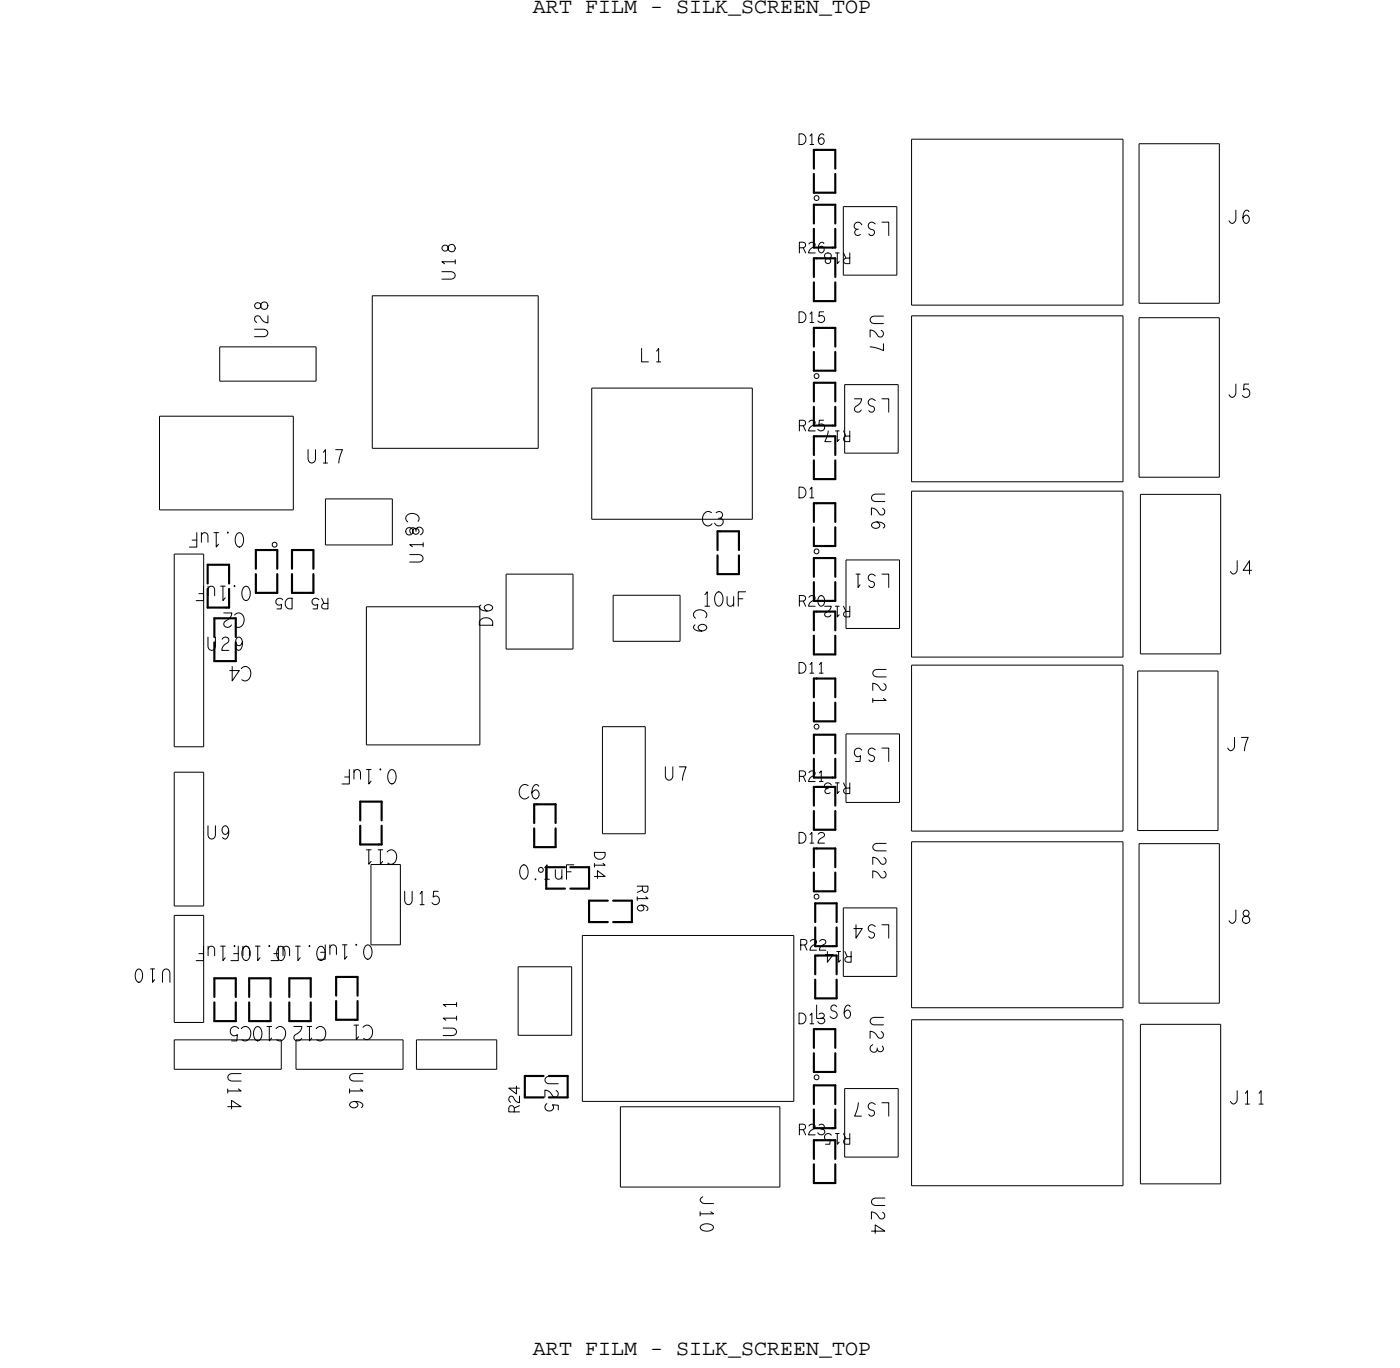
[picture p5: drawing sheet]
<svg xmlns="http://www.w3.org/2000/svg" width="133mm" height="130mm" viewBox="0 0 133 130" stroke-linecap="round" stroke-linejoin="round" font-family="sans-serif">
<!-- layer: Components -->
<g fill="none" stroke="#000" stroke-width=".09">
<path d="M77.3 18.6h.2h.2v.4h-.2h-.2zM80 19.6v6.5zM80 19.6h5.1zM85.1 19.6v6.5zM86.5 13.2v15.8zM86.5 13.2h20.1zM106.6 13.2v15.8zM108.1 13.6v15.2zM108.1 13.6h7.6zM115.7 13.6v15.2zM15.1 39.5h12.7zM15.1 39.5v8.9z"/>
<path d="M20.9 36.2h9.1zM20.9 32.9v3.3zM20.9 32.9h9.1zM27.8 39.5v8.9zM30 32.9v3.3zM35.3 28.1v14.4zM35.3 28.1h15.8zM51.1 28.1v14.4zM56.2 36.8v12.5zM56.2 36.8h15.2zM71.4 36.8v12.5zM77.3 35.5h.2h.2v.3l-.2 .1-.2-.1z"/>
<path d="M80 26.1h5.1zM80.2 36.5v6.5zM80.2 36.5h5zM85.2 36.5v6.5zM86.5 29h20.1zM86.5 30v15.7zM86.5 30h20.1zM106.6 30v15.7zM108.1 28.8h7.6zM108.1 30.1v15.2zM108.1 30.1h7.6zM115.7 30.1v15.2z"/>
<path d="M15.1 48.4h12.7zM16.5 52.6v18.3zM16.5 52.6h2.8zM19.3 52.6v18.3zM25.9 51.5h.2h.1v.3l-.1 .1-.2-.1zM30.9 51.7h6.3zM30.9 47.3v4.4zM30.9 47.3h6.3zM34.8 57.6v13.1zM34.8 57.6h10.7zM35.3 42.5h15.8zM37.2 47.3v4.4z"/>
<path d="M45.5 57.6v13.1zM48 54.5h6.4zM48 54.5v7.1zM54.4 54.5v7.1zM56.2 49.3h15.2zM58.2 56.5h6.3zM58.2 56.5v4.4zM64.5 56.5v4.4zM77.3 52.2l.2-.1 .2 .1v.3l-.2 .1-.2-.1zM80.2 43h5zM80.3 59.6h5.1zM80.3 53.1v6.5z"/>
<path d="M80.3 53.1h5.1zM85.4 53.1v6.5zM86.5 45.7h20.1zM86.5 46.6v15.8zM86.5 46.6h20.1zM106.6 46.6v15.8zM108.1 45.3h7.6zM108.2 46.9h7.6zM108.2 46.9v15.2zM115.8 46.9v15.2zM16.5 73.3v12.7zM16.5 70.9h2.8z"/>
<path d="M16.5 73.3h2.8zM19.3 73.3v12.7zM34.8 70.7h10.7zM48 61.6h6.4zM57.2 69v10.1zM57.2 79.1h4zM57.2 69h4zM58.2 60.9h6.3zM61.2 69v10.1zM77.3 68.8l.2-.1 .2 .1v.3l-.2 .1-.2-.1zM80.3 76.1h5.1zM80.3 69.6v6.5z"/>
<path d="M80.3 69.6h5.1zM85.4 69.6v6.5zM86.5 78.9h20.1zM86.5 63.1v15.8zM86.5 79.9v15.7zM86.5 62.4h20.1zM86.5 63.1h20.1zM86.5 79.9h20.1zM106.6 63.1v15.8zM106.6 79.9v15.7zM108 63.7h7.6zM108 63.7v15.1z"/>
<path d="M108 78.8h7.6zM108.2 62.1h7.6zM115.6 63.7v15.1zM16.5 98.7h10.2zM16.5 86h2.8zM16.5 98.7v2.8zM16.5 97h2.8zM16.5 86.9v10.1zM16.5 86.9h2.8zM19.3 86.9v10.1zM26.7 98.7v2.8zM28.1 98.7h10.2z"/>
<path d="M28.1 98.7v2.8zM35.2 82v7.7zM35.2 89.7h2.8zM38 82v7.7zM38.3 98.7v2.8zM39.5 98.7h7.6zM39.5 98.7v2.8zM47.1 98.7v2.8zM49.2 98.2h5.1zM49.2 91.7v6.5zM49.2 91.7h5.1zM54.3 91.7v6.5z"/>
<path d="M55.3 88.8v15.7zM55.3 88.8h20zM75.3 88.8v15.7zM77.3 84.9h.2h.2v.3l-.2 .1-.2-.1zM80 92.7h5.1zM80 86.2v6.5zM80 86.2h5.1zM85.1 86.2v6.5zM86.5 96.8v15.7zM86.5 95.6h20.1zM86.5 96.8h20.1zM106.6 96.8v15.7z"/>
<path d="M108.1 80.1v15.1zM108.1 95.2h7.6zM108.1 80.1h7.6zM108.2 97.2h7.6zM108.2 97.2v15.1zM115.7 80.1v15.1zM115.8 97.2v15.1zM16.5 101.5h10.2zM28.1 101.5h10.2zM39.5 101.5h7.6zM55.3 104.5h20zM58.9 105h15.1z"/>
<path d="M58.9 112.6h15.1zM58.9 105v7.6zM74 105v7.6zM77.3 102.1l.2-.1 .2 .1v.3l-.2 .1-.2-.1zM80.2 109.8h5zM80.2 103.3v6.5zM80.2 103.3h5zM85.2 103.3v6.5zM86.5 112.5h20.1zM108.2 112.3h7.6z"/>
</g>
<g fill="none" stroke="#000" stroke-width=".2">
<path d="M77.2 19.4v1.8zM77.2 14.2v1.8zM77.2 18.3h2.1zM77.2 16.5v1.8zM77.2 19.4h2.1zM77.5 14.2h1.8zM79.3 19.4v1.8zM79.3 14.2v1.8zM79.3 16.5v1.8zM77.2 24.5v1.8zM77.2 28.6h2.1zM77.2 26.8v1.8z"/>
<path d="M77.2 21.7v1.8zM77.2 38.6v1.8zM77.2 36.3v1.8zM77.2 31.1v1.8zM77.2 35.2h2.1zM77.2 33.4v1.8zM77.2 36.3h2.1zM77.2 23.5h1.8zM77.5 24.5h1.8zM77.5 31.1h1.8zM79.3 24.5v1.8zM79.3 26.8v1.8z"/>
<path d="M79.3 21.7v1.8zM79.3 38.6v1.8zM79.3 36.3v1.8zM79.3 31.1v1.8zM79.3 33.4v1.8zM19.7 53.6v1.8zM19.7 53.6h2zM20.3 58.7v1.8zM20.3 58.7h2.1zM21.7 53.6v1.8zM22.4 58.7v1.8zM24.3 54.5v1.8z"/>
<path d="M24.3 52.2v1.8zM24.3 52.2h2zM24.3 56.3h1.8zM26.3 54.5v1.8zM26.3 52.2v1.8zM27.7 54.5v1.8zM27.7 52.2v1.8zM27.7 52.2h2zM27.7 56.3h1.8zM29.7 54.5v1.8zM29.7 52.2v1.8zM68.1 50.4v1.8z"/>
<path d="M68.1 54.5h2zM68.1 52.7v1.8zM68.4 50.4h1.7zM70.1 50.4v1.8zM70.1 52.7v1.8zM77.2 41.4v1.8zM77.2 45.5h2.1zM77.2 43.7v1.8zM77.2 58v1.8zM77.2 53v1.7zM77.2 55.2v1.8zM77.2 47.8v1.7z"/>
<path d="M77.2 51.8h2.1zM77.2 50v1.8zM77.2 53h2.1zM77.2 40.4h1.8zM77.2 57h1.8zM77.5 41.4h1.8zM77.5 58h1.8zM77.5 47.8h1.8zM79.3 41.4v1.8zM79.3 43.7v1.8zM79.3 58v1.8zM79.3 53v1.7z"/>
<path d="M79.3 55.2v1.8zM79.3 47.8v1.7zM79.3 50v1.8zM20.3 61v1.7zM20.3 62.7h1.8zM22.4 61v1.7zM34.2 76.1h2zM34.2 76.1v1.8zM34.2 78.4v1.7zM36.2 76.1v1.8zM36.2 78.4v1.7zM50.7 76.3v1.8z"/>
<path d="M50.7 78.6v1.8zM51 76.3h1.7zM52.7 76.3v1.8zM52.7 78.6v1.8zM77.2 74.7v1.8zM77.2 78.7h2.1zM77.2 77v1.7zM77.2 62.1h2.1zM77.2 60.3v1.8zM77.2 69.7v1.8zM77.2 72v1.8zM77.2 64.4v1.8z"/>
<path d="M77.2 68.5h2.1zM77.2 66.7v1.8zM77.2 69.7h2.1zM77.2 73.8h1.8zM77.5 74.7h1.8zM77.5 64.4h1.8zM79.3 74.7v1.8zM79.3 77v1.7zM79.3 60.3v1.8zM79.3 69.7v1.8zM79.3 72v1.8zM79.3 64.4v1.8z"/>
<path d="M79.3 66.7v1.8zM20.3 95.1v1.8zM20.3 92.8v1.8zM20.3 92.8h2.1zM20.3 96.9h1.8zM22.4 95.1v1.8zM22.4 92.8v1.8zM23.6 95.1v1.8zM23.6 92.8v1.8zM23.6 92.8h2.1zM25.7 95.1v1.8zM25.7 92.8v1.8z"/>
<path d="M27.5 95.1v1.8zM27.5 92.8v1.8zM27.5 92.8h2zM29.5 95.1v1.8zM29.5 92.8v1.8zM31.9 92.7v1.8zM31.9 95v1.8zM31.9 92.7h2zM31.9 96.8h1.8zM33.9 92.7v1.8zM33.9 95v1.8zM50.7 80.4h2z"/>
<path d="M51.8 84.3h1.8zM51.8 82.3v2zM54.1 84.3h1.8zM54.1 82.3h1.8zM55.9 87.5h1.8zM55.9 85.5v2zM55.9 82.6v1.7zM55.9 85.5h1.8zM58.2 85.5h1.8zM58.2 87.5h1.8zM60 85.7v1.8zM77.2 97.7v1.7z"/>
<path d="M77.2 99.9v1.8zM77.2 80.5v1.8zM77.2 84.6h2.1zM77.2 82.8v1.8zM77.4 90.7v1.8zM77.4 93v1.7zM77.4 88v1.8zM77.4 85.7v1.8zM77.4 85.7h2zM77.4 89.8h1.7zM77.5 97.7h1.8zM77.5 80.5h1.8z"/>
<path d="M77.6 90.7h1.8zM79.3 97.7v1.7zM79.3 99.9v1.8zM79.3 80.5v1.8zM79.3 82.8v1.8zM79.4 90.7v1.8zM79.4 93v1.7zM79.4 88v1.8zM79.4 85.7v1.8zM49.8 102.1h1.8zM49.8 102.1v1.8zM49.8 104.1h1.8z"/>
<path d="M52.1 104.1h1.8zM52.1 102.1h1.8zM53.9 102.1v2zM77.2 108.2v1.8zM77.2 112.3h2.1zM77.2 110.5v1.8zM77.2 105.3v1.8zM77.2 103v1.8zM77.2 101.7h2.1zM77.2 103h2.1zM77.2 107.1h1.8zM77.5 108.2h1.8z"/>
<path d="M79.3 108.2v1.8zM79.3 110.5v1.8zM79.3 105.3v1.8zM79.3 103v1.8z"/>
</g>
<g font-size="2.3">
<text x="23.3" y="50.5" transform="rotate(-180 23.3 50.5)">0.1uF</text>
<text x="66.6" y="49.9">C3</text>
<text x="23.3" y="58.2" transform="rotate(-180 23.3 58.2)">C2</text>
<text x="23.9" y="55.6" transform="rotate(-180 23.9 55.6)">0.1uF</text>
<text x="66.6" y="57.5">10uF</text>
<text x="23.9" y="63.2" transform="rotate(-180 23.9 63.2)">C4</text>
<text x="37.7" y="73" transform="rotate(-180 37.7 73)">0.1uF</text>
<text x="49.2" y="75.8">C6</text>
<text x="37.7" y="80.6" transform="rotate(-180 37.7 80.6)">C11</text>
<text x="49.2" y="83.4">0.1uF</text>
<text x="27.2" y="89.8" transform="rotate(-180 27.2 89.8)">0.1uF</text>
<text x="31" y="89.8" transform="rotate(-180 31 89.8)">0.1uF 0.1uF</text>
<text x="35.5" y="89.7" transform="rotate(-180 35.5 89.7)">0.1uF</text>
<text x="31" y="97.4" transform="rotate(-180 31 97.4)">C12 C10C5</text>
<text x="35.5" y="97.3" transform="rotate(-180 35.5 97.3)">C1</text>
</g>
<g font-size="2.2">
<text x="84.5" y="21.1" transform="rotate(-180 84.5 21.1)">LS3</text>
<text x="116.5" y="21.2">J6</text>
<text x="43.2" y="26.6" transform="rotate(-90 43.2 26.6)">U18</text>
<text x="82.6" y="29.9" transform="rotate(90 82.6 29.9)">U27</text>
<text x="25.4" y="32.1" transform="rotate(-90 25.4 32.1)">U28</text>
<text x="60.7" y="34.3">L1</text>
<text x="84.5" y="37.8" transform="rotate(-180 84.5 37.8)">LS2</text>
<text x="116.5" y="37.7">J5</text>
<text x="29.1" y="43.9">U17</text>
<text x="82.7" y="46.8" transform="rotate(90 82.7 46.8)">U26</text>
<text x="38.5" y="48.6" transform="rotate(90 38.5 48.6)">C8</text>
<text x="40.2" y="53.5" transform="rotate(-90 40.2 53.5)">U13</text>
<text x="46.8" y="59.5" transform="rotate(-90 46.8 59.5)">D6</text>
<text x="65.8" y="57.8" transform="rotate(90 65.8 57.8)">C9</text>
<text x="84.5" y="54.5" transform="rotate(-180 84.5 54.5)">LS1</text>
<text x="116.6" y="54.5">J4</text>
<text x="19.6" y="61.7">U29</text>
<text x="82.8" y="63.4" transform="rotate(90 82.8 63.4)">U21</text>
<text x="84.5" y="71" transform="rotate(-180 84.5 71)">LS5</text>
<text x="116.4" y="71.2">J7</text>
<text x="63" y="74">U7</text>
<text x="19.6" y="79.6">U9</text>
<text x="82.8" y="79.9" transform="rotate(90 82.8 79.9)">U22</text>
<text x="38.3" y="85.9">U15</text>
<text x="84.5" y="87.8" transform="rotate(-180 84.5 87.8)">LS4</text>
<text x="116.5" y="87.6">J8</text>
<text x="16.3" y="91.9" transform="rotate(-180 16.3 91.9)">U10</text>
<text x="21.6" y="101.8" transform="rotate(90 21.6 101.8)">U14</text>
<text x="33.2" y="101.8" transform="rotate(90 33.2 101.8)">U16</text>
<text x="43.3" y="98.4" transform="rotate(-90 43.3 98.4)">U11</text>
<text x="77.3" y="96.6">LS6</text>
<text x="82.6" y="96.4" transform="rotate(90 82.6 96.4)">U23</text>
<text x="51.7" y="102" transform="rotate(90 51.7 102)">U25</text>
<text x="84.5" y="104.6" transform="rotate(-180 84.5 104.6)">LS7</text>
<text x="116.6" y="104.8">J11</text>
<text x="66.4" y="113.4" transform="rotate(90 66.4 113.4)">J10</text>
<text x="82.7" y="113.6" transform="rotate(90 82.7 113.6)">U24</text>
</g>
<g font-size="2.1">
<text x="50.6" y="1.2">ART FILM - SILK_SCREEN_TOP</text>
<text x="50.6" y="128.6">ART FILM - SILK_SCREEN_TOP</text>
</g>
<g font-size="1.7">
<text x="75.7" y="13.7">D16</text>
<text x="75.7" y="24">R26</text>
<text x="80.8" y="24" transform="rotate(-180 80.8 24)">R18</text>
<text x="75.7" y="30.6">D15</text>
<text x="75.7" y="40.9">R25</text>
<text x="80.8" y="40.9" transform="rotate(-180 80.8 40.9)">R17</text>
<text x="75.7" y="47.2">D1</text>
<text x="27.8" y="56.8" transform="rotate(-180 27.8 56.8)">D5</text>
<text x="31.3" y="56.8" transform="rotate(-180 31.3 56.8)">R5</text>
<text x="75.7" y="57.5">R20</text>
<text x="80.8" y="57.5" transform="rotate(-180 80.8 57.5)">R12</text>
<text x="75.7" y="63.9">D11</text>
<text x="75.7" y="74.2">R21</text>
<text x="80.8" y="74.3" transform="rotate(-180 80.8 74.3)">R13</text>
<text x="56.4" y="80.8" transform="rotate(90 56.4 80.8)">D14</text>
<text x="60.5" y="83.9" transform="rotate(90 60.5 83.9)">R16</text>
<text x="75.7" y="80">D12</text>
<text x="75.8" y="90.2">R22</text>
<text x="80.9" y="90.3" transform="rotate(-180 80.9 90.3)">R14</text>
<text x="75.7" y="97.2">D13</text>
<text x="49.3" y="105.7" transform="rotate(-90 49.3 105.7)">R24</text>
<text x="75.7" y="107.7">R23</text>
<text x="80.8" y="107.6" transform="rotate(-180 80.8 107.6)">R15</text>
</g>
</svg>
